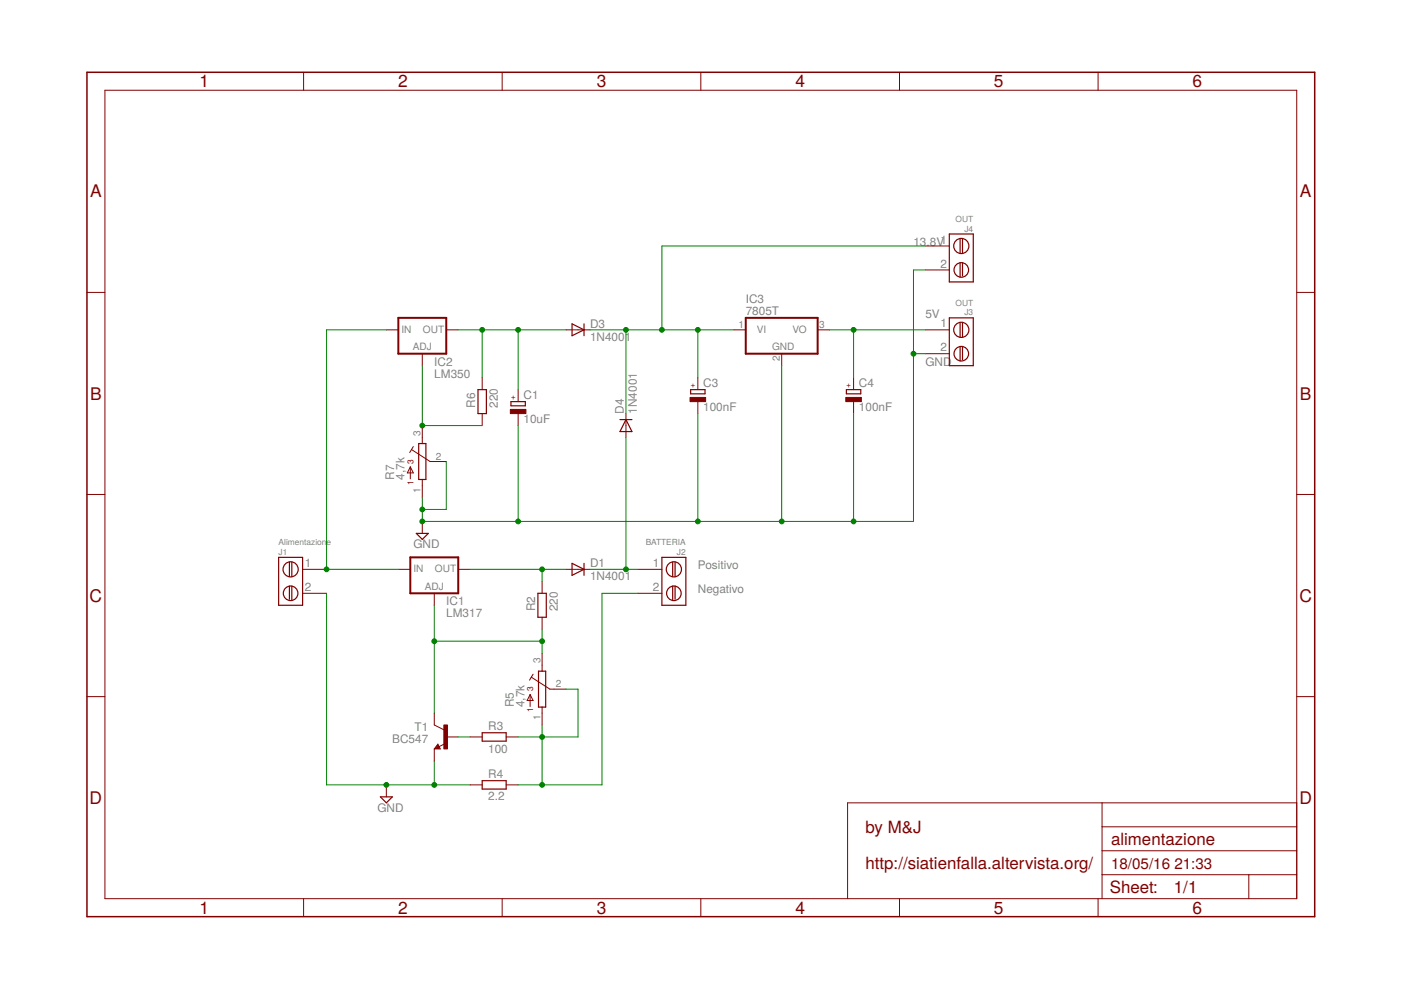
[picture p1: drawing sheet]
<svg xmlns="http://www.w3.org/2000/svg" width="297mm" height="210mm" viewBox="0 0 297 210" stroke-linecap="round" stroke-linejoin="round" font-family="sans-serif">
<path d="M84.5 67.4h10.1v7.6h-10.1zM158.1 67.4h15.3v7.6h-15.3zM87 118.2h10.2v7.6h-10.2z" fill="none" stroke="#800000" stroke-width=".42"/>
<g fill="none" stroke="#800000" stroke-width=".21">
<path d="M22.2 19.1h252.7v171.4h-252.7zM64.4 15.3v3.8M106.5 15.3v3.8M148.6 15.3v3.8M190.7 15.3v3.8M232.8 15.3v3.8M196.2 52.2h5.1M196.2 57.2h5.1M18.4 62h3.8M81.9 69.9h2.6M89.5 75v2.5M94.6 69.9h2.6"/>
<path d="M120 69.9h5.1M155.6 69.9h2.5M165.7 75v2.5M173.4 69.9h2.5M196.2 69.9h5.1M196.2 75h5.1M274.9 62h3.8M87 99v2.5M87 99l.6 1.3h-1.2zM87.2 95.3l4 2.6h3.4M87.6 94.7l-.7 1.2M89.5 90.2v3.8"/>
<path d="M102.2 80.1v2.5M102.2 87.7v2.5M109.9 82.6v2.6M109.9 87.7v2.5M132.7 87.7v5.1M148 80.1v2.5M148 85.2v2.5M181 80.1v2.5M181 85.2v2.5M18.4 104.8h3.8M89.5 101.7v3.8M89.5 110.6v2.5"/>
<path d="M274.9 104.8h3.8M64.2 120.7h5M64.2 125.8h5M84.5 120.7h2.5M92.1 125.8v2.5M97.2 120.7h2.5M114.9 123.3v2.5M114.9 130.9v2.5M114.9 138.5v3.8M120 120.7h5.1M135.3 120.7h5M135.3 125.8h5"/>
<path d="M18.4 147.7h3.8M92.1 151.2v2.5l2 1M92.1 158.8v2.5M92.8 157.8l.5 1h-1.2zM94.3 157.7l-1.2 .6M94.6 156.3h2.6M99.7 156.3h2.5M107.3 156.3h2.6M112.4 147.3v2.5M112.4 147.3l.6 1.2h-1.2zM112.6 143.6l4 2.5h3.4M113 142.9l-.7 1.3"/>
<path d="M114.9 149.9v3.8M274.9 147.7h3.8M81.9 166.4v2.6M99.7 166.4h2.5M107.3 166.4h2.6M233.7 170.2v20.3M233.7 175.3h41.2M274.9 170.2h-95.2v20.3M64.4 190.5v3.9M106.5 190.5v3.9M148.6 190.5v3.9M190.7 190.5v3.9"/>
<path d="M232.8 190.5v3.9M233.7 185.5h41.2M233.7 180.4h41.2M264.8 185.5v5"/>
</g>
<g fill="none" stroke="#800000" stroke-width=".25">
<path d="M201.3 49.6h5.1v10.2h-5.1zM203.6 50.6v3.1M203.6 55.7v3.1M204.1 50.6v3.1M204.1 55.7v2.8M121.3 68.7l2.5 1.2-2.5 1.3zM123.8 68.7v2.5M201.3 67.4h5.1v10.1h-5.1zM203.6 68.4v3M203.6 73.5v3M204.1 68.4v3M204.1 73.5v2.8"/>
<path d="M88.8 94h1.5v7.7h-1.5zM101.3 82.6h1.8v5.1h-1.8zM108.3 85.2h3.1v.8h-3.1zM131.4 89h2.6M132.7 89l1.3 2.5h-2.6zM146.4 82.6h3.1v.9h-3.1zM179.5 82.6h3v.9h-3zM59.1 118.2h5.1v10.1h-5.1zM61.4 119.2v3M61.9 119.2v3M88.3 113.1h2.5l-1.3 1.3zM121.3 119.4l2.5 1.3-2.5 1.3z"/>
<path d="M123.8 119.4v2.6M140.3 118.2h5.1v10.1h-5.1zM142.6 119.2v3M143.1 119.2v3M61.4 124.3v2.8M61.9 124.3v3M114 125.8h1.8v5.1h-1.8zM142.6 124.3v3M143.1 124.3v2.8M92.8 158.3l-.1 .2h.4l-.3-.5-.5 .7h.8M102.2 155.4h5.1v1.7h-5.1zM114.2 142.3h1.5v7.6h-1.5z"/>
<path d="M80.6 169h2.6l-1.3 1.2zM102.2 165.5h5.1v1.8h-5.1z"/>
<circle cx="203.8" cy="52.2" r="1.61"/>
<circle cx="203.8" cy="57.2" r="1.55"/>
<circle cx="203.8" cy="69.9" r="1.61"/>
<circle cx="203.8" cy="75" r="1.55"/>
<circle cx="61.6" cy="120.7" r="1.61"/>
<circle cx="61.6" cy="125.8" r="1.55"/>
<circle cx="142.9" cy="120.7" r="1.61"/>
<circle cx="142.9" cy="125.8" r="1.55"/>
</g>
<g fill="#800000" stroke="#800000" stroke-width=".21">
<path d="M94.1 153.7h.8v5.1h-.8z"/>
<path d="M146.3 84.3h3.3v.9h-3.3z"/>
<path d="M179.3 84.3h3.3v.9h-3.3z"/>
<path d="M108.2 86.8h3.3v.9h-3.3z"/>
</g>
<path d="M18.4 15.3h260.3v179.1h-260.3z" fill="none" stroke="#800000" stroke-width=".32"/>
<g fill="none" stroke="#008000" stroke-width=".21">
<path d="M196.2 57.2h-2.5v53.4h-104.2v-5.1M196.2 52.2h-55.9v17.7M81.9 69.9h-12.7v50.8h15.3M89.5 77.5v12.7h12.7M97.2 69.9h22.8M102.2 69.9v10.2M109.9 69.9v12.7M125.1 69.9h30.5M132.7 69.9v17.8M148 69.9v10.2M165.7 77.5v33.1M175.9 69.9h20.3"/>
<path d="M181 69.9v10.2M193.7 75h2.5M94.6 97.9v10.1h-5.1M109.9 90.2v20.4M132.7 92.8v27.9M148 87.7v22.9M181 87.7v22.9M69.2 125.8v40.6h30.5M92.1 128.3v22.9M92.1 136h22.8M99.7 120.7h20.3M114.9 120.7v2.6"/>
<path d="M114.9 133.4v5.1M125.1 120.7h10.2M135.3 125.8h-7.7v40.6h-17.7M97.2 156.3h2.5M114.9 153.7v12.7M120 146.1h2.6v10.2h-12.7M92.1 161.3v5.1"/>
</g>
<g fill="#008000" stroke="#008000" stroke-width=".21">
<circle cx="69.2" cy="120.7" r=".51"/>
<circle cx="114.9" cy="120.7" r=".51"/>
<circle cx="92.1" cy="136" r=".51"/>
<circle cx="114.9" cy="136" r=".51"/>
<circle cx="92.1" cy="166.4" r=".51"/>
<circle cx="81.9" cy="166.4" r=".51"/>
<circle cx="89.5" cy="108" r=".51"/>
<circle cx="89.5" cy="110.6" r=".51"/>
<circle cx="165.7" cy="110.6" r=".51"/>
<circle cx="148" cy="110.6" r=".51"/>
<circle cx="181" cy="110.6" r=".51"/>
<circle cx="109.9" cy="110.6" r=".51"/>
<circle cx="193.7" cy="75" r=".51"/>
<circle cx="114.9" cy="156.3" r=".51"/>
<circle cx="114.9" cy="166.4" r=".51"/>
<circle cx="132.7" cy="120.7" r=".51"/>
<circle cx="102.2" cy="69.9" r=".51"/>
<circle cx="109.9" cy="69.9" r=".51"/>
<circle cx="89.5" cy="90.2" r=".51"/>
<circle cx="132.7" cy="69.9" r=".51"/>
<circle cx="148" cy="69.9" r=".51"/>
<circle cx="140.3" cy="69.9" r=".51"/>
<circle cx="181" cy="69.9" r=".51"/>
</g>
<g font-size="3.7" fill="#800000">
<text x="42.3" y="18.5">1</text>
<text x="84.4" y="18.5">2</text>
<text x="126.5" y="18.5">3</text>
<text x="168.6" y="18.5">4</text>
<text x="210.7" y="18.5">5</text>
<text x="252.9" y="18.5">6</text>
<text x="19.1" y="41.9">A</text>
<text x="275.6" y="41.9">A</text>
<text x="19.1" y="84.7">B</text>
<text x="275.6" y="84.7">B</text>
<text x="19" y="127.6">C</text>
<text x="275.5" y="127.6">C</text>
<text x="19" y="170.4">D</text>
<text x="275.5" y="170.4">D</text>
<text x="42.3" y="193.7">1</text>
<text x="84.4" y="193.7">2</text>
<text x="126.5" y="193.7">3</text>
<text x="168.6" y="193.7">4</text>
<text x="210.7" y="193.7">5</text>
<text x="252.9" y="193.7">6</text>
</g>
<g font-size="3.6" fill="#800000">
<text x="183.5" y="176.6">by M&amp;J</text>
<text x="235.6" y="179.1">alimentazione</text>
<text x="183.5" y="184.2">http://siatienfalla.altervista.org/</text>
<text x="235.3" y="189.4">Sheet:</text>
<text x="248.9" y="189.3">1/1</text>
</g>
<g font-size="3.2" fill="#800000">
<text x="235.6" y="184.2">18/05/16</text>
<text x="249" y="184.2">21:33</text>
</g>
<g font-size="2.5" fill="#808080">
<text x="193.7" y="52.1">13.8V1</text>
<text x="199.4" y="56.7">2</text>
<text x="158.1" y="64.2">IC3</text>
<text x="125.1" y="69.4">D3</text>
<text x="158.1" y="66.7">7805T</text>
<text x="196.2" y="67.4">5V</text>
<text x="199.4" y="69.4">1</text>
<text x="92.1" y="77.5">IC2</text>
<text x="125.1" y="72.2">1N4001</text>
<text x="196.2" y="77.5">GND</text>
<text x="199.4" y="74.5">2</text>
<text x="92.1" y="80.1">LM350</text>
<text x="149.1" y="82.1">C3</text>
<text x="182.1" y="82.1">C4</text>
<text x="100.7" y="86.4" transform="rotate(-90 100.7 86.4)">R6</text>
<text x="105.5" y="86.4" transform="rotate(-90 105.5 86.4)">220</text>
<text x="111" y="89.8">10uF</text>
<text x="111" y="84.7">C1</text>
<text x="132.2" y="87.7" transform="rotate(-90 132.2 87.7)">D4</text>
<text x="135" y="87.7" transform="rotate(-90 135 87.7)">1N4001</text>
<text x="149.1" y="87.2">100nF</text>
<text x="182.1" y="87.2">100nF</text>
<text x="83.6" y="101.7" transform="rotate(-90 83.6 101.7)">R7</text>
<text x="85.8" y="101.7" transform="rotate(-90 85.8 101.7)">4,7k</text>
<text x="87.6" y="116.3">GND</text>
<text x="64.7" y="120.2">1</text>
<text x="64.7" y="125.3">2</text>
<text x="125.1" y="123">1N4001</text>
<text x="125.1" y="120.2">D1</text>
<text x="138.4" y="120.2">1</text>
<text x="138.4" y="125.3">2</text>
<text x="148" y="120.7">Positivo</text>
<text x="148" y="125.8">Negativo</text>
<text x="94.6" y="130.9">LM317</text>
<text x="94.6" y="128.3">IC1</text>
<text x="113.4" y="129.6" transform="rotate(-90 113.4 129.6)">R2</text>
<text x="118.2" y="129.6" transform="rotate(-90 118.2 129.6)">220</text>
<text x="109" y="149.9" transform="rotate(-90 109 149.9)">R5</text>
<text x="111.2" y="149.9" transform="rotate(-90 111.2 149.9)">4,7k</text>
<text x="87.9" y="155">T1</text>
<text x="103.5" y="154.8">R3</text>
<text x="83.2" y="157.5">BC547</text>
<text x="103.5" y="159.6">100</text>
<text x="103.5" y="164.9">R4</text>
<text x="80" y="172.1">GND</text>
<text x="103.5" y="169.7">2.2</text>
</g>
<g font-size="2.1" fill="#808080">
<text x="85.1" y="70.6">IN</text>
<text x="89.7" y="70.6">OUT</text>
<text x="156.6" y="69.6">1</text>
<text x="160.4" y="70.7">VI</text>
<text x="168" y="70.7">VO</text>
<text x="173.7" y="69.6">3</text>
<text x="87.5" y="74.2">ADJ</text>
<text x="163.7" y="74.2">GND</text>
<text x="165.4" y="76.5" transform="rotate(-90 165.4 76.5)">2</text>
<text x="89.2" y="92.4" transform="rotate(-90 89.2 92.4)">3</text>
<text x="92.4" y="97.5">2</text>
<text x="89.2" y="104.5" transform="rotate(-90 89.2 104.5)">1</text>
<text x="87.6" y="121.3">IN</text>
<text x="90.1" y="125">ADJ</text>
<text x="92.2" y="121.3">OUT</text>
<text x="114.6" y="140.7" transform="rotate(-90 114.6 140.7)">3</text>
<text x="117.8" y="145.7">2</text>
<text x="114.6" y="152.7" transform="rotate(-90 114.6 152.7)">1</text>
</g>
<g font-size="1.8" fill="#808080">
<text x="202.6" y="47.1">OUT</text>
<text x="204.5" y="49.1">J4</text>
<text x="202.6" y="64.8">OUT</text>
<text x="204.5" y="66.9">J3</text>
<text x="59.1" y="115.6">Alimentazion</text>
<text x="59.1" y="117.7">J1</text>
<text x="69.2" y="115.6">e</text>
<text x="136.9" y="115.6">BATTERIA</text>
<text x="143.5" y="117.7">J2</text>
</g>
<g font-size="1.8" fill="#800000">
<text x="147.4" y="82.2" transform="rotate(-90 147.4 82.2)">+</text>
<text x="180.4" y="82.2" transform="rotate(-90 180.4 82.2)">+</text>
<text x="109.3" y="84.8" transform="rotate(-90 109.3 84.8)">+</text>
<text x="87.6" y="98.4" transform="rotate(-90 87.6 98.4)">3</text>
<text x="87.6" y="102.8" transform="rotate(-90 87.6 102.8)">1</text>
<text x="113" y="146.6" transform="rotate(-90 113 146.6)">3</text>
<text x="113" y="151.1" transform="rotate(-90 113 151.1)">1</text>
</g>
</svg>
